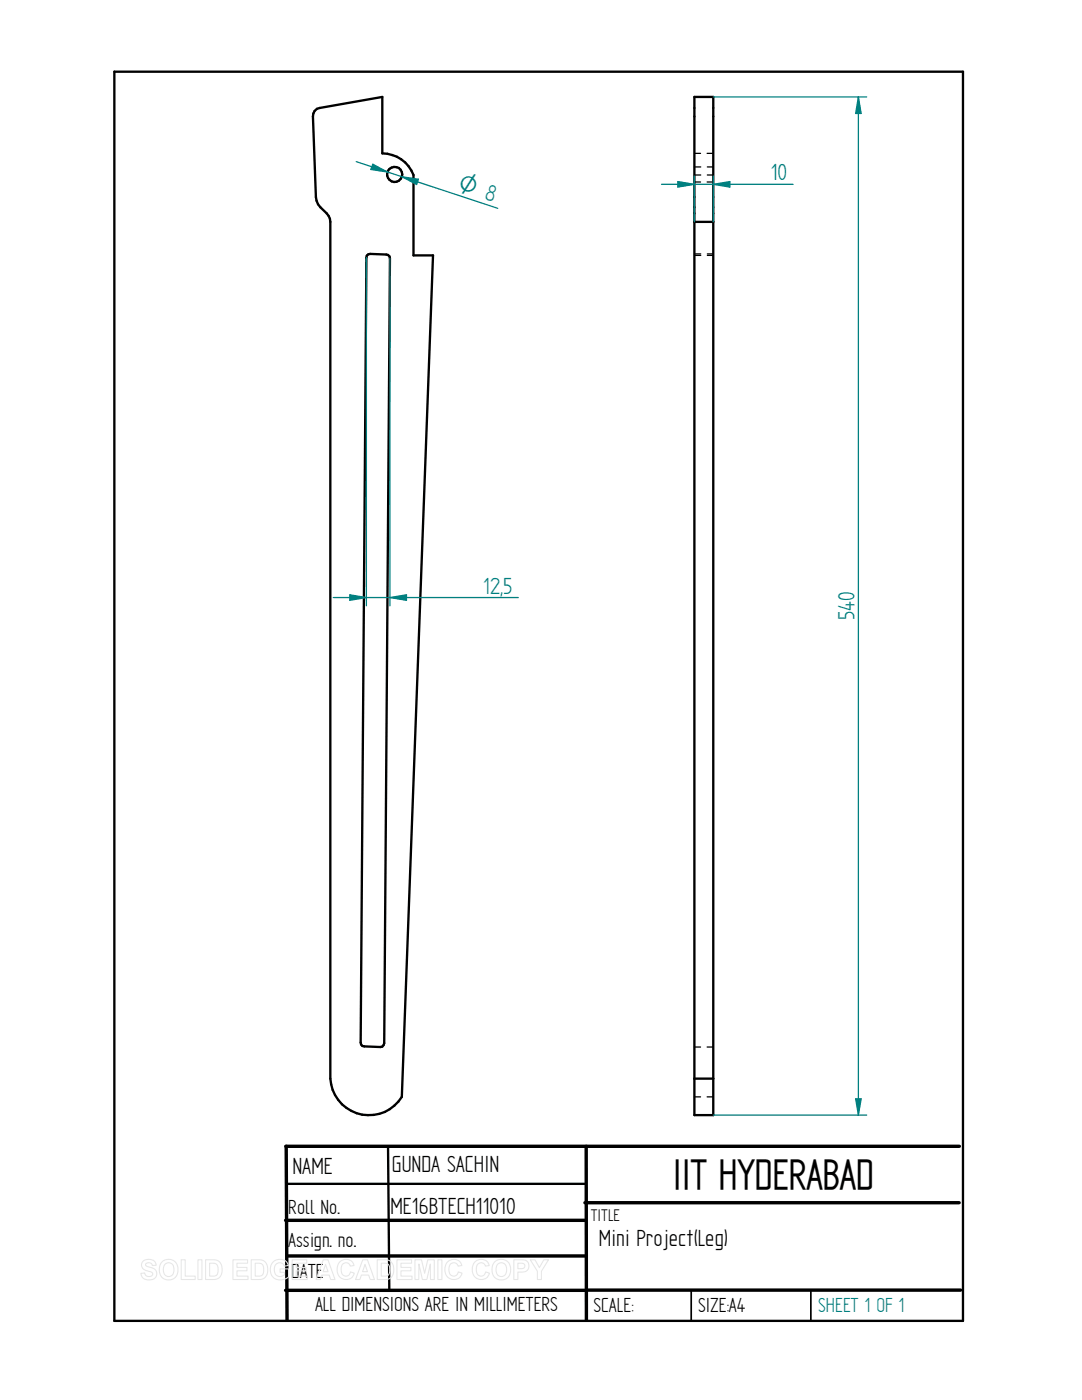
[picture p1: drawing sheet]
<svg xmlns="http://www.w3.org/2000/svg" width="216mm" height="279mm" viewBox="0 0 216 279" stroke-linecap="round" stroke-linejoin="round" font-family="sans-serif">
<g fill="none" stroke="#000" stroke-width=".47">
<path d="M22.8 14.3h169.4v249.3h-169.4zM138.6 19.3h3.7v203.2h-3.7zM62.8 22.1l.4-.4 .6-.2 12.5-2.2v11.3a6.7 6.7 0 0 1 6.2 4.3v16.1h3.9l-6.2 167.9a7.7 7.7 0 0 1-8.5 3.4 7.7 7.7 0 0 1-5.8-7v-171a3.8 3.8 0 0 0-2-2.9l-.4-.6-.5-1.5-.6-16.1zM73.2 51l.7-.3 3.2 .1 .3 .1 .3 .3 .1 .4-1.1 156.6-.4 .7-.4 .1-3.6-.3-.3-.6zM138.6 44.3h3.7M138.6 215.3h3.7M57.1 236.3h59.6M77.4 228.8l.3 28.7"/>
<circle cx="78.8" cy="34.8" r="1.51"/>
</g>
<path d="M57 228.8h134.4M57.1 228.8l.2 34.6M117 228.8v34.6M57 243.5h59.7M57 257.5h59.7M57.3 250.7h59.7M116.7 240h74.7M117 257.5h74.7" fill="none" stroke="#000" stroke-width=".68"/>
<path d="M137.9 257.5v5.9M161.8 257.5v5.9" fill="none" stroke="#000" stroke-width=".34"/>
<g fill="none" stroke="#000" stroke-width=".25">
<path d="M138.6 30.6h1.2M138.6 34.9h1.2M138.6 36.3h1.2M138.6 33.3h1.2M141.1 30.6h1.2M141.1 36.3h1.2M141.1 34.9h1.2M141.1 33.3h1.2M138.6 51h1.2M138.6 50.7h1.2M141.1 51h1.2M141.1 50.7h1.2"/>
<path d="M138.6 218.9h1.2M138.6 209h1.2M141.1 218.9h1.2M141.1 209h1.2"/>
</g>
<path d="M135.3 36.2l3.3 .6-3.3 .5zM138.6 35.1v9.2M142.3 35.1v9.2" fill="none" stroke="#008080" stroke-width=".25"/>
<path d="M135.3 36.2l3.3 .6-3.3 .5z" fill="#008080"/>
<path d="M142.3 36.8l3.3-.6v1.1z" fill="none" stroke="#008080" stroke-width=".25"/>
<path d="M142.3 36.8l3.3-.6v1.1z" fill="#008080"/>
<path d="M142.3 19.3h30.6M171.3 19.3l.5 3.3h-1.1zM132 36.8h26.2M142.3 222.5h30.6" fill="none" stroke="#008080" stroke-width=".25"/>
<path d="M171.3 19.3l.5 3.3h-1.1z" fill="#008080"/>
<path d="M170.7 219.3h1.1l-.5 3.2z" fill="none" stroke="#008080" stroke-width=".25"/>
<path d="M170.7 219.3h1.1l-.5 3.2z" fill="#008080"/>
<path d="M171.3 19.3v203.2M73.1 51.4v69.5M77.8 51.6v69.3M77.8 119.3l3.3-.6v1.1z" fill="none" stroke="#008080" stroke-width=".25"/>
<path d="M77.8 119.3l3.3-.6v1.1z" fill="#008080"/>
<path d="M69.8 118.7l3.3 .6-3.3 .5z" fill="none" stroke="#008080" stroke-width=".25"/>
<path d="M69.8 118.7l3.3 .6-3.3 .5z" fill="#008080"/>
<path d="M71.1 32.3l28.2 9.3M74.4 32.8l2.9 1.5-3.3-.5zM66.5 119.3h36.9" fill="none" stroke="#008080" stroke-width=".25"/>
<path d="M74.4 32.8l2.9 1.5-3.3-.5z" fill="#008080"/>
<path d="M80.2 35.3l3.3 .5-.4 1z" fill="none" stroke="#008080" stroke-width=".25"/>
<path d="M80.2 35.3l3.3 .5-.4 1z" fill="#008080"/>
<g fill="none" stroke="#e6e6e6" stroke-width=".21">
<path d="M28.5 251.7a1.66 1.66 0 0 1 2.6 .6l.1 .2-.8 .1a.73 .73 0 0 0-.6-.6 .73 .73 0 0 0-.8 .4l.3 .3a2.51 2.51 0 0 1 1.9 1.1 1.36 1.36 0 0 1-.4 1.4 1.36 1.36 0 0 1-1.4 .2l-.8-.3-.4-.7-.1-.3 .8-.1a.8 .8 0 0 0 .7 .8 .8 .8 0 0 0 .9-.7l-.4-.3a2.32 2.32 0 0 1-1.8-1v-.5zM32.3 251.9a1.93 1.93 0 0 1 2.4-.3 1.93 1.93 0 0 1 .8 2.2 1.9 1.9 0 0 1-2.4 1.6 1.9 1.9 0 0 1-1.3-2.5zM32.9 252.4a1.08 1.08 0 0 1 1.3-.2 1.08 1.08 0 0 1 .5 1.2 1.1 1.1 0 0 1-1 1.4 1.1 1.1 0 0 1-1.1-1.4zM36.2 251.4h.8v3.3h1.9v.7h-2.7zM39.5 251.4h.8v4h-.8zM41 251.4h1.5a1.76 1.76 0 0 1 1.8 2.3 1.6 1.6 0 0 1-1.8 1.7h-1.5zM41.8 252.1a1.31 1.31 0 0 1 1.6 .6 1.55 1.55 0 0 1-.5 1.9l-1.1 .1zM46.5 251.4h2.9v.7h-2.1v.8h2v.7h-2v1.1h2.2v.7h-3zM50.1 251.4h1.5a1.76 1.76 0 0 1 1.8 2.3 1.6 1.6 0 0 1-1.8 1.7h-1.5zM50.9 252.1a1.31 1.31 0 0 1 1.6 .6 1.55 1.55 0 0 1-.5 1.9l-1.1 .1zM54.5 251.8a1.82 1.82 0 0 1 3 .8l-.8 .1a1.05 1.05 0 0 0-1.3-.6 1.05 1.05 0 0 0-.7 1.2 1.2 1.2 0 0 0 .6 1.3 1.2 1.2 0 0 0 1.5-.2v-.5h-.9v-.7h1.7v1.6a2.14 2.14 0 0 1-3.1 .1 2.14 2.14 0 0 1 0-3.1zM58.3 251.4h2.9v.7h-2.1v.8h2v.7h-2v1.1h2.2v.7h-3z"/>
<path d="M64.5 251.4h.9l1.4 4h-.8l-.3-.9h-1.5l-.3 .9h-.8zM65 252.3l.5 1.5h-1zM67.8 251.9a1.69 1.69 0 0 1 2.9 .7l-.8 .1a.96 .96 0 0 0-1.2-.6 .96 .96 0 0 0-.6 1.2 .99 .99 0 0 0 .4 1.2 .99 .99 0 0 0 1.2-.2l.2-.5 .8 .3a1.8 1.8 0 0 1-2.3 1.2 1.8 1.8 0 0 1-1.1-2.4zM72.4 251.4h.9l1.4 4h-.8l-.3-.9h-1.5l-.3 .9h-.8zM72.8 252.3l.5 1.5h-1zM75.3 251.4h1.4a1.76 1.76 0 0 1 1.9 2.3 1.6 1.6 0 0 1-1.8 1.7h-1.5zM76.1 252.1a1.31 1.31 0 0 1 1.6 .6 1.55 1.55 0 0 1-.5 1.9l-1.1 .1zM79.2 251.4h2.9v.7h-2.1v.8h2v.7h-2v1.1h2.2v.7h-3zM82.8 251.4h1.3l.6 2.7 .7-2.7h1.3v4h-.8v-3.1l-.7 3.1h-.9l-.7-3.1v3.1h-.8zM87.4 251.4h.8v4h-.8zM89.3 251.9a1.69 1.69 0 0 1 2.9 .7l-.8 .1a.96 .96 0 0 0-1.2-.6 .96 .96 0 0 0-.6 1.2 .99 .99 0 0 0 .4 1.2 .99 .99 0 0 0 1.2-.2l.2-.5 .8 .3a1.8 1.8 0 0 1-2.3 1.2 1.8 1.8 0 0 1-1.1-2.4zM94.7 251.9a1.69 1.69 0 0 1 2.9 .7l-.7 .1a.96 .96 0 0 0-1.3-.6 .96 .96 0 0 0-.6 1.2 .99 .99 0 0 0 .5 1.2 .99 .99 0 0 0 1.2-.2l.2-.5 .8 .3a1.8 1.8 0 0 1-2.3 1.2 1.8 1.8 0 0 1-1.1-2.4z"/>
<path d="M98.7 251.9a1.93 1.93 0 0 1 2.4-.3 1.93 1.93 0 0 1 .8 2.2 1.9 1.9 0 0 1-2.4 1.6 1.9 1.9 0 0 1-1.3-2.5zM99.3 252.4a1.08 1.08 0 0 1 1.3-.2 1.08 1.08 0 0 1 .5 1.2 1.1 1.1 0 0 1-1.1 1.4 1.1 1.1 0 0 1-1-1.4zM102.5 251.4h1.3a1.27 1.27 0 0 1 1.7 .9 1.27 1.27 0 0 1-1 1.6h-1.2v1.5h-.8zM103.3 252.1h.4a.67 .67 0 0 1 .8 .1 .67 .67 0 0 1 .1 .7l-.3 .3h-1zM105.8 251.4h1l.8 1.6 .9-1.6h1l-1.5 2.3v1.7h-.8v-1.7z"/>
</g>
<text font-size="9.5" x="134.2" y="237.3">IIT HYDERABAD</text>
<g font-size="5.3" fill="#008080">
<text x="153.8" y="35.9">10</text>
<text x="96.4" y="118.4">12,5</text>
<text x="170.5" y="123.8" transform="rotate(-90 170.5 123.8)">540</text>
</g>
<g font-size="5.3">
<text x="78.2" y="233.8">GUNDA SACHIN</text>
<text x="58.3" y="234.3">NAME</text>
<text x="77.9" y="242.3">ME16BTECH11010</text>
<text x="119.5" y="248.7">Mini Project(Leg)</text>
</g>
<text font-size="5.1" fill="#008080" x="91.1" y="38" transform="rotate(18 91.1 38)">O 8</text>
<g font-size="4.6">
<text x="57.5" y="242.2">Roll No.</text>
<text x="57.5" y="248.9">Assign. no.</text>
<text x="58.1" y="255">DATE</text>
<text x="62.9" y="261.7">ALL DIMENSIONS ARE IN MILLIMETERS</text>
<text x="118.4" y="261.8">SCALE:</text>
<text x="139.3" y="261.8">SIZE:A4</text>
</g>
<text font-size="4.6" fill="#008080" x="163.2" y="261.9">SHEET 1 OF 1</text>
<text font-size="3.8" x="117.9" y="243.7">TITLE</text>
</svg>
